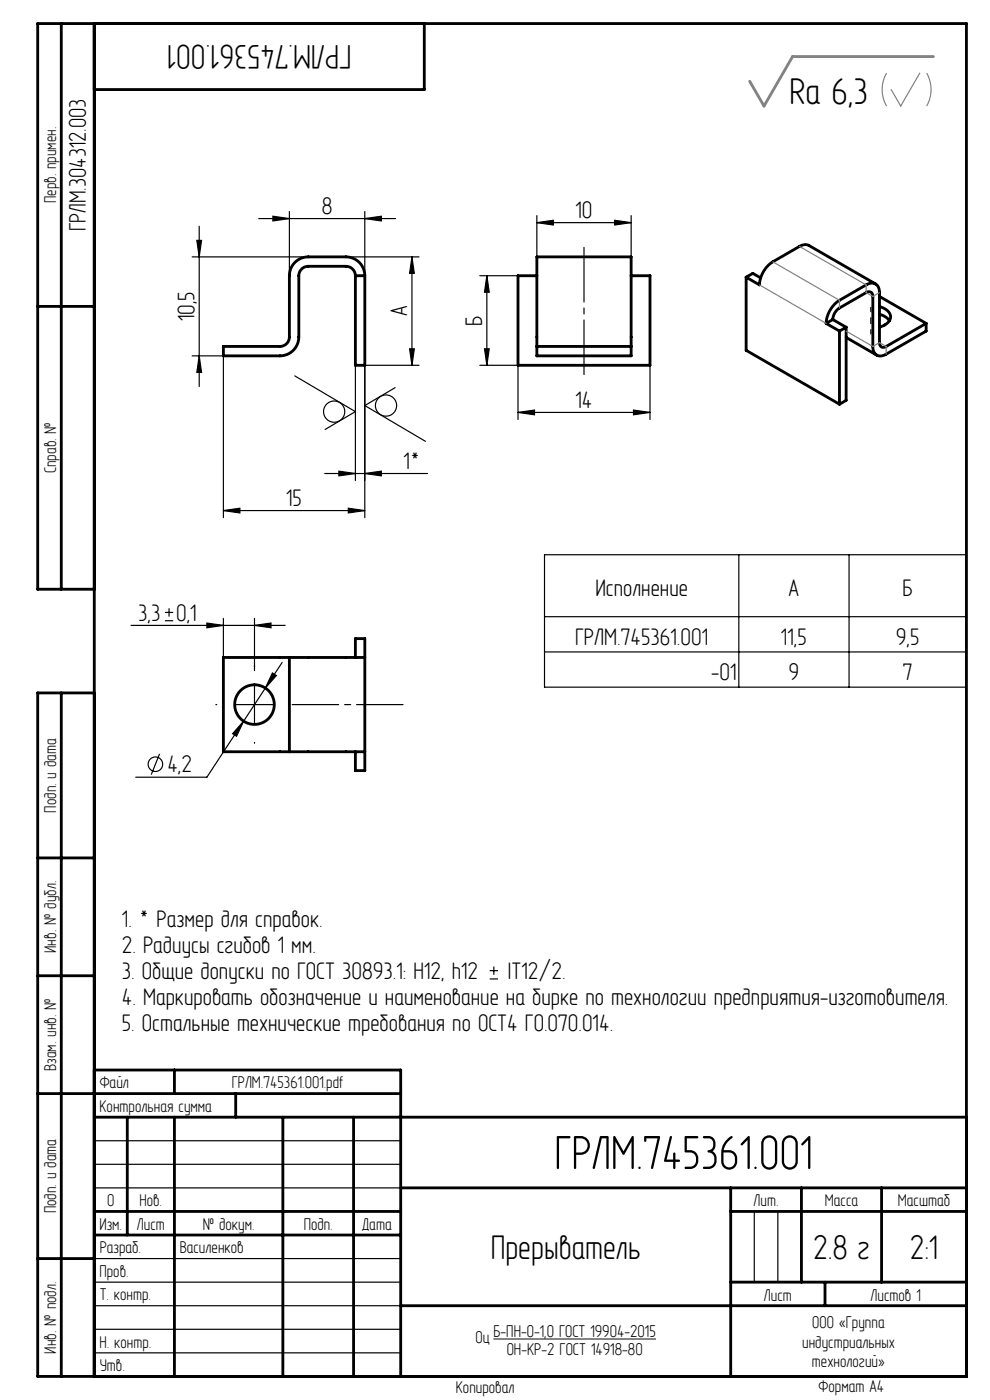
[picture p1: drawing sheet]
<svg xmlns="http://www.w3.org/2000/svg" width="210mm" height="297mm" viewBox="0 0 210 297" stroke-linecap="round" stroke-linejoin="round" font-family="sans-serif">
<g fill="none" stroke="#000" stroke-width=".25">
<path d="M40.8 54.5h24.6M41.8 51h1l-.5 3.5zM42.3 48v34M54.9 46.4h29M57.9 45.9l3.5 .5-3.5 .5zM61.4 44.9v13.6M73.4 54.5h15.5M77.4 46.4l3.5-.5v1zM77.4 44.9v13.6M87.4 54.5v23M87.4 54.5l.5 3.5h-1zM101.8 58.5h8.1"/>
<path d="M103.3 58.5v19M103.3 58.5l.5 3.5h-1zM113.9 47.2l3.5-.5v1zM113.9 45.7v8.8M113.9 47.2h20M130.4 46.7l3.5 .5-3.5 .5zM133.9 45.7v8.8M40.8 75.5h6.6v34.3M42.3 75.5l.5 3.5h-1zM62.5 79.7l12.9 7.6-6.4 3.8M75.4 77.5v24.5M86.9 74h1l-.5 3.5z"/>
<path d="M88.9 77.5h-11.5v32.3M101.8 77.5h8.1v11.5M102.8 74h1l-.5 3.5zM137.9 77.5v11.5M71.9 100l3.5 .5-3.5 .5zM83.8 82.2l-6.4 3.8 12.8 7.6M109.9 87.5l3.5-.5v1zM109.9 87.5h28M134.4 87l3.5 .5-3.5 .5zM47.4 108.3l3.5-.5v1zM47.4 108.3h30M68.9 100.5h21.8"/>
<path d="M73.9 107.8l3.5 .5-3.5 .5zM77.4 100.5l3.5-.5v1zM115.5 117.7h89.5v28.1h-89.5zM156.7 117.7v28.1M180.1 117.7v28.1M27.8 132.7h32.7M35 131.7h1.7M35 129.9h1.7M35.9 129v1.8M43.9 132.2l3.5 .5-3.5 .5zM47.4 131.2v8.3M54 132.7l3.5-.5v1z"/>
<path d="M54 131.2v11.1M115.5 130.8h89.5M115.5 138.3h89.5M33.8 159.9l-1.7 4.4M50 149.5h8M51.7 153l-1.5 3.2-.9-.6zM51.7 153l-7.8 11.9h-15.1M54 145.5v8M57.8 142.8l.8 .5-2.3 2.7zM59.9 140.5l-8.2 12.5M103.9 207.7h1.7M103.9 205.9h1.7"/>
<path d="M104.8 205v1.8M20 242h65M20 247h65M20 252h65M160 257v15M165 257v15M20 277h65M20 272h65M20 267h65M20 287h65M20 282h65"/>
<circle cx="70.9" cy="87.3" r="2.25"/>
<circle cx="81.9" cy="86" r="2.25"/>
<circle cx="33" cy="162.1" r="1.54"/>
</g>
<path d="M104.7 284.1h34.5" fill="none" stroke="#000" stroke-width=".21"/>
<path d="M188.1 15.5a7 7 0 0 0 0 7M195.1 15.5l-4 7-2.1-3.5M196.6 15.5a7 7 0 0 1 0 7M163.9 55.5l14.2 8.2v1.6M169.6 52.3l14.1 8.1v1.7l1.4 .8 1.5-.8M161.1 60.4l14.1 8.2M179.5 70.2l5.6 3.3 1.5-.8 1.4 .8v1.6" fill="none" stroke="#808080" stroke-width=".25"/>
<path d="M46 149.5h-.2M54 141.5v-.2M54 157.5v.2" fill="none" stroke="#000" stroke-width=".25" stroke-dasharray="15.2 1.3 1.3 1.3"/>
<path d="M62 149.5h23.5" fill="none" stroke="#000" stroke-width=".25" stroke-dasharray="15.2 1.3 1.3 1.3" stroke-dashoffset="5.4"/>
<path d="M184.7 65.2v5.7" fill="none" stroke="#000" stroke-width=".25" stroke-dasharray="15.2 1.3 1.3 1.3" stroke-dashoffset="14.3"/>
<path d="M123.9 79.5v-27" fill="none" stroke="#000" stroke-width=".25" stroke-dasharray="15.2 1.3 1.3 1.3" stroke-dashoffset="3.7"/>
<g fill="none" stroke="#000" stroke-width=".6">
<path d="M13 5v120M20 5v287M90 5v14h-70M75.4 58.5a2 2 0 0 0-2-2h-8a2 2 0 0 0-2 2v13a4 4 0 0 1-4 4h-12v-2h12a2 2 0 0 0 2-2v-13a4 4 0 0 1 4-4h8a4 4 0 0 1 4 4M75.4 58.5v19h2v-19M75.4 58.5h2M113.9 58.5v15M113.9 58.5v-4h20v4M113.9 58.5h-4v19h28v-19h-4M133.9 58.5v15M158.3 58.8l2.8 1.6a6.2 6.2 0 0 1 2.8-4.9l6-3.4 1.3-.2 14.5 8.3M158.3 58.8v15.5l19.8 11.5"/>
<path d="M158.3 58.8l1.4-.8 1.7 1M8 65h12M113.9 73.5v2h20v-2M113.9 73.5h20M175.2 68.6a6.2 6.2 0 0 1 2.9-4.9l5.6-3.3a1.72 1.72 0 0 1 2-.2 1.72 1.72 0 0 1 .9 1.9v10.6a.86 .86 0 0 0 .4 .9 .86 .86 0 0 0 1-.1l8.5-4.9M175.2 68.6l2.9 1.6M176.7 67.8a3.1 3.1 0 0 1 1.4-2.5l5.6-3.2a.86 .86 0 0 1 1-.1 .86 .86 0 0 1 .4 .9v10.6a1.72 1.72 0 0 0 .9 1.8 1.72 1.72 0 0 0 2-.2l8.5-4.9v-1.6M176.7 67.8l2.8 1.6M176.7 67.8l-1.5 .8M178.1 70.2v15.6M179.5 71.6l6.5 3.7M179.5 69.4l-1.4 .8"/>
<path d="M179.5 69.4v15.5l-1.4 .9M186.6 65a2.58 2.58 0 0 1 2.3 2.5 2.9 2.9 0 0 1-2.3 1.9M186.6 66.7l1.1 .4 1 .9M186.6 62.9l9.9 5.7M20 125h-12v-120h197v287h-197v-145h12M61.4 139.5h16M61.4 139.5h-14v20h14M61.4 139.5v20M75.4 139.5v-4h2v28h-2v-4M13 147v145M61.4 159.5h16M8 182h12"/>
<path d="M8 207h12M8 232h77M20 227h65v65M20 237h185M27 237v25M37 227v5M37 237v55M50 232v5M60 237v55M75 237v55M20 257h65M85 252h120"/>
<path d="M155 252v40M155 257h50M170 252v20M187 252v20M8 267h12M20 262h65M85 277h120M155 272h50M175 272v5"/>
<circle cx="54" cy="149.5" r="4.2"/>
</g>
<path d="M162.1 22.5h.1" fill="none" stroke="#808080" stroke-width=".25" stroke-dasharray="15.2 1.3 1.3 1.3"/>
<path d="M198 12h-29.9l-6 10.5-3.1-5.2" fill="none" stroke="#808080" stroke-width=".6"/>
<g fill="#000">
<path d="M77.4 46.4l3.5-.5v1zM57.9 45.9l3.5 .5-3.5 .5z"/>
<path d="M130.4 46.7l3.5 .5-3.5 .5zM113.9 47.2l3.5-.5v1z"/>
<path d="M42.3 75.5l.5 3.5h-1zM41.8 51h1l-.5 3.5z"/>
<path d="M86.9 74h1l-.5 3.5zM87.4 54.5l.5 3.5h-1z"/>
<path d="M102.8 74h1l-.5 3.5zM103.3 58.5l.5 3.5h-1z"/>
<path d="M109.9 87.5l3.5-.5v1zM134.4 87l3.5 .5-3.5 .5z"/>
<path d="M47.4 108.3l3.5-.5v1zM73.9 107.8l3.5 .5-3.5 .5z"/>
<path d="M71.9 100l3.5 .5-3.5 .5zM77.4 100.5l3.5-.5v1z"/>
<path d="M54 132.7l3.5-.5v1zM43.9 132.2l3.5 .5-3.5 .5z"/>
<path d="M57.8 142.8l-1.5 3.2 2.3-2.7zM51.7 153l-2.4 2.6 .9 .6z"/>
</g>
<text font-size="11" x="117.6" y="248">ГРЛМ.745361.001</text>
<text font-size="8.6" x="167.4" y="22">Ra 6,3</text>
<g font-size="7.8">
<text x="74.5" y="9.5" transform="rotate(-180 74.5 9.5)">ГРЛМ.745361.001</text>
<text x="104.1" y="267">Прерыватель</text>
<text x="172.5" y="267">2.8 г</text>
<text x="193" y="267">2:1</text>
</g>
<g font-size="5.5">
<text x="68.3" y="45.4">8</text>
<text x="122.1" y="46.2">10</text>
<text x="18.2" y="49.1" transform="rotate(-90 18.2 49.1)">ГРЛМ.304312.003</text>
<text x="41.3" y="68.2" transform="rotate(-90 41.3 68.2)">10,5</text>
<text x="86.4" y="67.1" transform="rotate(-90 86.4 67.1)">А</text>
<text x="102.3" y="69.1" transform="rotate(-90 102.3 69.1)">Б</text>
<text x="122.1" y="86.5">14</text>
<text x="85.6" y="99.5">1*</text>
<text x="60.7" y="107.3">15</text>
<text x="29.3" y="131.7">3,3</text>
<text x="37.4" y="131.7">0,1</text>
<text x="126.3" y="126.4">Исполнение</text>
<text x="167.3" y="126.4">А</text>
<text x="191.5" y="126.4">Б</text>
<text x="122" y="136.8">ГРЛМ.745361.001</text>
<text x="165.7" y="136.8">11,5</text>
<text x="190.1" y="136.8">9,5</text>
<text x="150.8" y="144.2">-01</text>
<text x="167.3" y="144.2">9</text>
<text x="191.5" y="144.2">7</text>
<text x="35.5" y="163.9">4,2</text>
<text x="25.8" y="196.7">1. * Размер для справок.</text>
<text x="25.8" y="202.2">2. Радиусы сгибов 1 мм.</text>
<text x="25.8" y="207.7">3. Общие допуски по ГОСТ 30893.1: H12, h12</text>
<text x="107.8" y="207.7">IT12/2.</text>
<text x="25.9" y="213.2">4. Маркировать обозначение и наименование на бирке по технологии предприятия-изготовителя.</text>
<text x="25.9" y="218.7">5. Остальные технические требования по ОСТ4 ГО.070.014.</text>
</g>
<g font-size="3.9">
<text x="11.9" y="43.1" transform="rotate(-90 11.9 43.1)">Перв. примен.</text>
<text x="11.9" y="100.4" transform="rotate(-90 11.9 100.4)">Справ. №</text>
<text x="11.9" y="172.4" transform="rotate(-90 11.9 172.4)">Подп. и дата</text>
<text x="11.9" y="202.1" transform="rotate(-90 11.9 202.1)">Инв. № дубл.</text>
<text x="11.9" y="227.2" transform="rotate(-90 11.9 227.2)">Взам. инв. №</text>
<text x="21.2" y="230.9">Файл</text>
<text x="49.2" y="230.9">ГРЛМ.745361.001.pdf</text>
<text x="21.1" y="235.9">Контрольная сумма</text>
<text x="11.9" y="257.4" transform="rotate(-90 11.9 257.4)">Подп. и дата</text>
<text x="22.7" y="255.9">0</text>
<text x="29.6" y="255.9">Нов.</text>
<text x="159.9" y="255.9">Лит.</text>
<text x="174.9" y="255.9">Масса</text>
<text x="190.4" y="255.9">Масштаб</text>
<text x="21.1" y="260.9">Изм.</text>
<text x="29" y="260.9">Лист</text>
<text x="43" y="260.9">№ докум.</text>
<text x="64.4" y="260.9">Подп.</text>
<text x="76.9" y="260.9">Дата</text>
<text x="21.1" y="265.9">Разраб.</text>
<text x="38.1" y="265.9">Василенков</text>
<text x="21.1" y="270.9">Пров.</text>
<text x="21.1" y="275.9">Т. контр.</text>
<text x="162" y="275.9">Лист</text>
<text x="184.7" y="275.9">Листов 1</text>
<text x="172.3" y="281.7">ООО «Группа</text>
<text x="11.9" y="287.1" transform="rotate(-90 11.9 287.1)">Инв. № подл.</text>
<text x="21.1" y="285.9">Н. контр.</text>
<text x="100.9" y="285">Оц</text>
<text x="104.7" y="283.7">Б-ПН-О-1,0 ГОСТ 19904-2015</text>
<text x="107.5" y="287.4">ОН-КР-2 ГОСТ 14918-80</text>
<text x="170.2" y="285.9">индустриальных</text>
<text x="21.2" y="290.9">Утв.</text>
<text x="172.2" y="290.1">технологий»</text>
<text x="96.7" y="295.6">Копировал</text>
<text x="173.6" y="295.4">Формат A4</text>
</g>
</svg>
